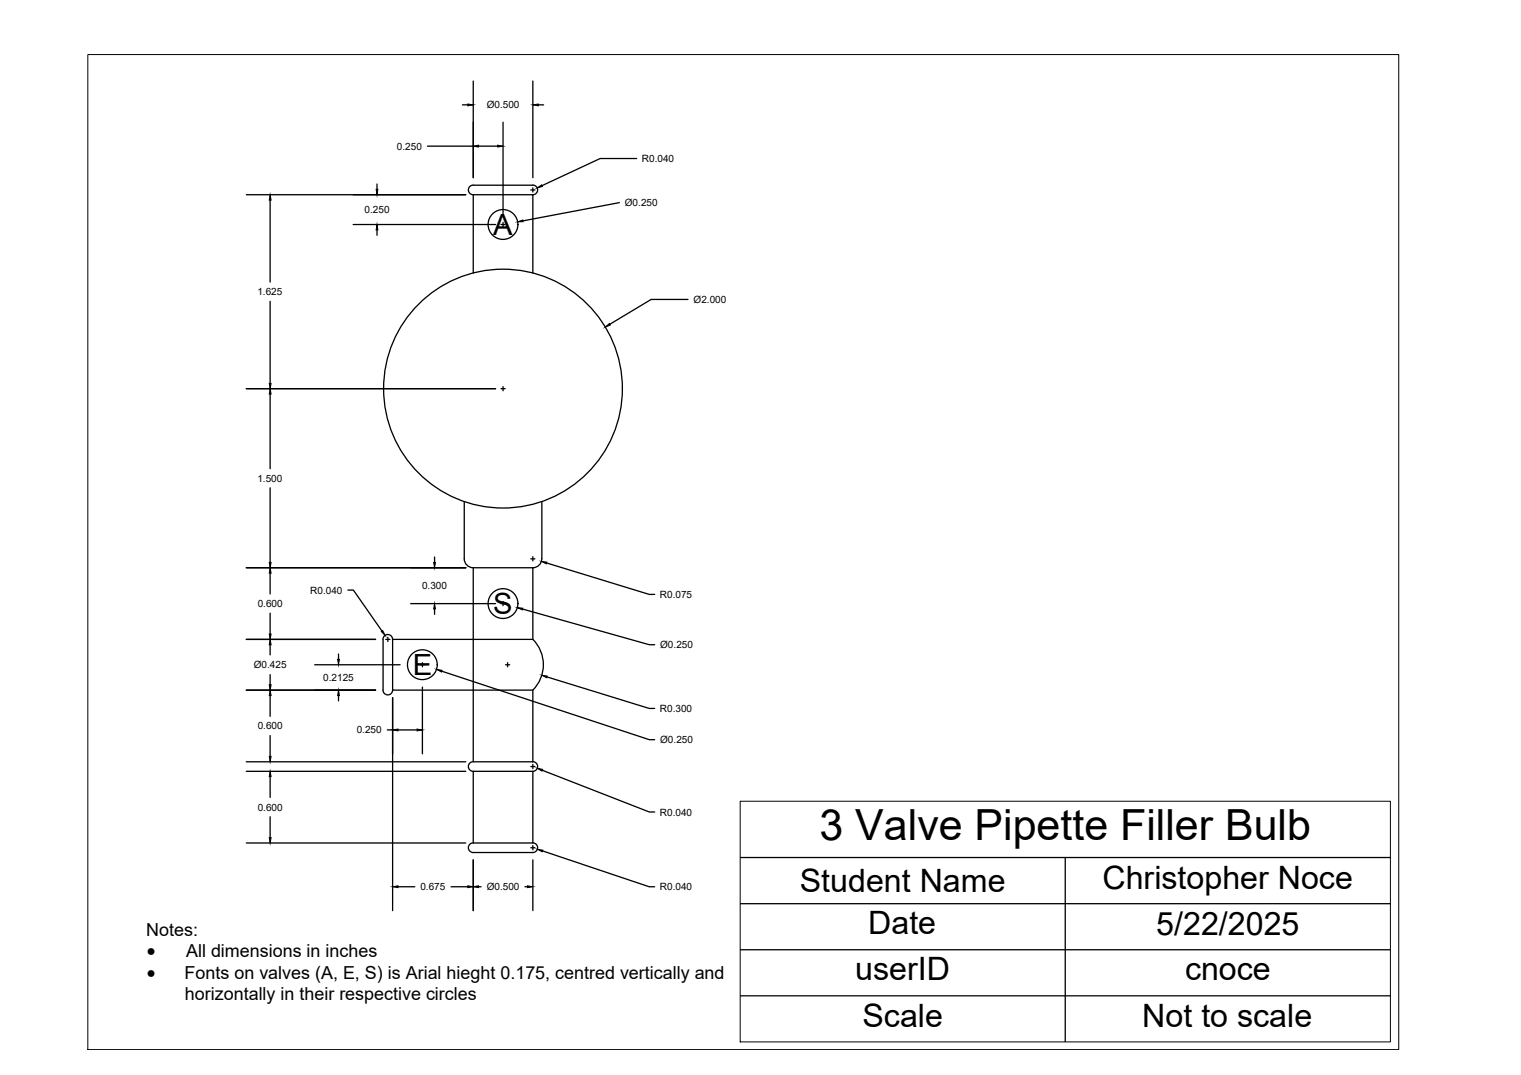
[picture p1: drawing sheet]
<svg xmlns="http://www.w3.org/2000/svg" width="297mm" height="210mm" viewBox="0 0 297 210" stroke-linecap="round" stroke-linejoin="round" font-family="sans-serif">
<!-- layer: 0 -->
<g fill="none" stroke="#000" stroke-width=".25">
<path d="M92.4 15.8v18.9M104.1 15.8v18.9M48.1 38h42.9M52.8 39.1v16M73.6 35.9v1.1M83.5 28.5h8.9M90.3 20.5h1.1M92.4 36.1a.94 .94 0 0 0-.9 1 .94 .94 0 0 0 .9 .9M92.4 36.2h11.7M93.5 28.5h3.7M98.2 23.9v18.5M103.7 37.1h.8"/>
<path d="M104.1 36.1a.94 .94 0 0 1 .9 1 .94 .94 0 0 1-.9 .9M104.1 36.7v.8M105.1 20.5h1.1M121 39.6l-18.9 3.5M124.3 31h-7.1l-11.3 5.2M52.8 58.9v16M69 43.8h27.8M73.6 44.9v1M92.4 53.3v-15.3h11.7v15.3M97.8 43.8h.8M98.2 43.4v.9M134.4 58.5h-7.2l-8.1 4.8"/>
<path d="M48.1 75.9h48.7M52.8 76.9v14.6M97.8 75.9h.8M98.2 75.5v.8M52.8 95.3v14.5M90.7 97.9v11.2a1.75 1.75 0 0 0 1.7 1.8M105.8 97.9v11.2a1.75 1.75 0 0 1-1.7 1.8M48.1 110.9h42.9M52.8 111.9v4.1M52.8 119.7v4.1M68 115.2h1l5.6 8M80.2 117.9h16.6"/>
<path d="M84.9 108.8v1M84.9 118.9v1.1M97.8 117.9h.8M98.2 117.4v.9M102.1 118.9l24.7 7h1.1M103.7 109.1h.8M104.1 108.7v.8M106.8 109.9l20 6.2h1.1M48.1 124.8h25.2M48.1 134.8h25.2M52.8 125.9v2M52.8 131.7v2"/>
<path d="M52.8 135.8v4.1M61.5 129.8h16.6M66.1 127.7v1M66.1 135.8v1M75.3 124.8h.8M75.7 124.4v.9M76.7 124.8a.94 .94 0 0 0-1-.9 .94 .94 0 0 0-.9 .9v10a.93 .93 0 0 0 .9 .9 .93 .93 0 0 0 1-1M76.7 124.8h15.7v-13.9h11.7v13.9h-11.7v10h-15.7zM76.7 136.2v41.6M82.1 129.8h.8M82.5 129.4v.8M82.5 134.2v13"/>
<path d="M86.3 131l40.5 13.4h1.1M92.4 134.8h11.7v13.9h-11.7zM98.7 129.8h.8M99.1 129.4v.8M104.1 124.8a7 7 0 0 1 0 9.9M106.8 132.2l20 6.1h1.1M48.1 148.7h42.9M48.1 150.6h42.9M52.8 143.6v4.1M52.8 151.6v4.1M52.8 159.5v4M75.6 142.5h1.1"/>
<path d="M77.7 142.5h3.8M92.4 148.7a.94 .94 0 0 0-.9 1 .94 .94 0 0 0 .9 .9M103.7 149.7h.8M104.1 148.7a.94 .94 0 0 1 .9 1 .94 .94 0 0 1-.9 .9M104.1 150.6h-11.7v14M104.1 149.3v.8M104.1 150.6v14M105.9 150.4l20.9 8.1h1.1M48.1 164.6h42.9M77.7 173.2h3.3M88.1 173.2h3.3M92.4 164.6a.94 .94 0 0 0-.9 .9 .94 .94 0 0 0 .9 1h11.7a.94 .94 0 0 0 .9-1 .94 .94 0 0 0-.9-.9"/>
<path d="M92.4 164.6h11.7M92.4 167.9v9.9M93.5 173.2h.4M102.5 173.2h.5M103.7 165.5h.8M104.1 165.1v.8M104.1 167.9v9.9M105.9 166.1l20.9 7.1h1.1M144.6 167.4h126.9M144.6 176.5h126.9M208 167.4v36M144.6 185.4h126.9"/>
<path d="M144.6 194.4h126.9"/>
<circle cx="98.2" cy="43.8" r="2.91"/>
<circle cx="98.2" cy="75.9" r="23.3"/>
<circle cx="98.2" cy="117.9" r="2.91"/>
<circle cx="82.5" cy="129.8" r="2.91"/>
</g>
<g fill="#000" stroke="#000" stroke-width=".2">
<path d="M52.8 38l.1 1.1h-.3zM73.5 37h.3l-.2 1zM91.4 20.3l1 .2-1 .2zM92.4 28.5l1.1-.2v.4zM97.2 28.3l1 .2-1 .2zM104.1 20.5l1-.2v.4zM104.9 36.7l.9-.6 .1 .3zM73.6 43.8l.2 1.1h-.3zM101.1 43.3l1-.3 .1 .3zM52.8 75.9l.1 1h-.3zM52.6 74.9h.3l-.1 1zM118.2 63.9l.8-.7 .2 .3z"/>
<path d="M52.6 109.8h.3l-.1 1.1zM52.8 110.9l.1 1h-.3zM84.9 117.9l.1 1h-.3zM84.7 109.8h.3l-.1 1.1zM101 118.6l1.1 .2-.1 .3zM105.7 109.6l1.1 .2-.1 .3zM52.8 124.8l.1 1.1h-.3zM52.6 133.7h.3l-.1 1.1zM52.6 123.8h.3l-.1 1zM52.8 134.8l.1 1h-.3zM65.9 128.7h.4l-.2 1.1zM66.1 134.8l.2 1h-.4z"/>
<path d="M74.5 123.3l.2-.2 .5 1zM85.3 130.7l1 .2-.1 .3zM105.8 131.9l1.1 .1-.1 .3zM52.6 147.7h.3l-.1 1zM52.8 150.6l.1 1h-.3zM76.7 142.5l1-.1v.3zM81.5 142.4l1 .1-1 .2zM104.9 150l1.1 .2-.2 .4zM52.6 163.5h.3l-.1 1.1zM76.7 173.2l1-.2v.3zM91.4 173l1 .2-1 .1zM92.4 173.2l1.1-.2v.3z"/>
<path d="M103 173l1.1 .2-1.1 .1zM105 165.8l1 .2-.1 .3z"/>
</g>
<path d="M17.2 10.7h256v194.2h-256zM144.6 156.4h126.9v47h-126.9z" fill="none" stroke="#000" stroke-width=".2"/>
<text font-size="8.4" x="160" y="164.1">3 Valve Pipette Filler Bulb</text>
<g font-size="6.3">
<text x="215.3" y="173.6">Christopher Noce</text>
<text x="156.2" y="174.2">Student Name</text>
<text x="169.6" y="182.4">Date</text>
<text x="225.8" y="182.5">5/22/2025</text>
<text x="167" y="191.4">userID</text>
<text x="231.4" y="191.4">cnoce</text>
<text x="168.4" y="200.5">Scale</text>
<text x="223.1" y="200.5">Not to scale</text>
</g>
<g font-size="5.7">
<text x="96.3" y="45.9">A</text>
<text x="96.3" y="119.9">S</text>
<text x="80.6" y="131.8">E</text>
</g>
<g font-size="3.7">
<text x="28.6" y="186.9">·</text>
<text x="28.6" y="191.1">·</text>
</g>
<g font-size="3.5">
<text x="28.6" y="182.7">Notes:</text>
<text x="36.1" y="191.1">Fonts on valves (A, E, S) is Arial hieght 0.175, centred vertically and</text>
<text x="36.4" y="186.9">All dimensions in inches</text>
<text x="36.1" y="195.3">horizontally in their respective circles</text>
</g>
<g font-size="2">
<text x="95" y="21.2">Ø0.500</text>
<text x="77.5" y="29.2">0.250</text>
<text x="125.4" y="31.7">R0.040</text>
<text x="71.2" y="41.6">0.250</text>
<text x="122" y="40.2">Ø0.250</text>
<text x="50.3" y="57.6">1.625</text>
<text x="135.5" y="59.1">Ø2.000</text>
<text x="50.3" y="94.1">1.500</text>
<text x="50.3" y="118.5">0.600</text>
<text x="60.6" y="115.9">R0.040</text>
<text x="82.4" y="115">0.300</text>
<text x="128.9" y="116.8">R0.075</text>
<text x="49.6" y="130.5">Ø0.425</text>
<text x="128.9" y="126.6">Ø0.250</text>
<text x="63.1" y="133">0.2125</text>
<text x="50.3" y="142.4">0.600</text>
<text x="69.7" y="143.2">0.250</text>
<text x="128.9" y="139">R0.300</text>
<text x="128.9" y="145.1">Ø0.250</text>
<text x="50.3" y="158.3">0.600</text>
<text x="128.9" y="159.2">R0.040</text>
<text x="82.1" y="173.8">0.675</text>
<text x="95" y="173.8">Ø0.500</text>
<text x="128.9" y="173.8">R0.040</text>
</g>
</svg>
